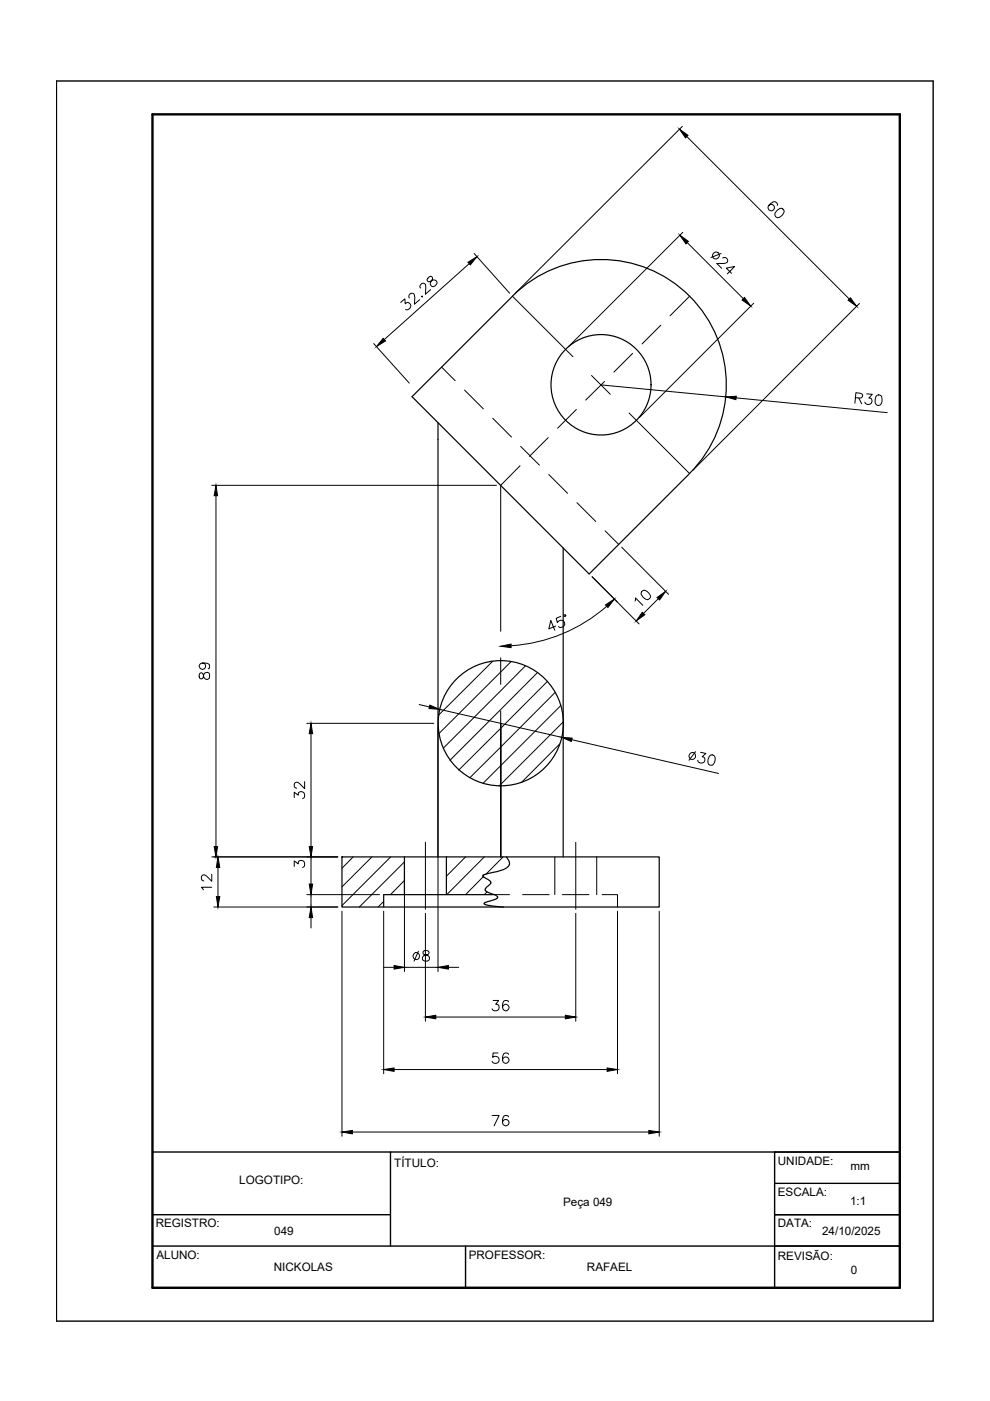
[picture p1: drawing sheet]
<svg xmlns="http://www.w3.org/2000/svg" width="210mm" height="297mm" viewBox="0 0 210 297" stroke-linecap="round" stroke-linejoin="round" font-family="sans-serif">
<!-- layer: HACHURA -->
<g fill="none" stroke="#000" stroke-width=".21">
<path d="M104.5 140.2l-11.6 11.5M108.4 140.3l-15.4 15.3M111.4 141.2l-17.4 17.5M113.9 142.6l-18.5 18.6M116 144.5l-18.7 18.8M117.7 146.8l-18.1 18.1M118.6 157.8l-8 8.1M118.9 149.6l-16.5 16.5M119.4 153.1l-13.6 13.6M74.9 181.7l-2.4 2.4M78.9 181.7l-6.4 6.3M81.4 191.1l-1.2 1.2"/>
<path d="M82.8 181.7l-10.3 10.3M85.8 182.7l-9.6 9.6M85.8 186.7l-3 3M94.7 181.7l-.1 .1M98.7 181.7l-4.1 4.1M102.5 185.9l-3.8 3.8M102.7 181.7l-8 8M103.3 189.1l-.6 .6M106.7 181.7l-3.6 3.6"/>
</g>
<!-- layer: CONTORNO 1 -->
<g fill="none" stroke="#000" stroke-width=".25">
<path d="M108.6 62.8a26.6 26.6 0 0 1 37.6 0 26.6 26.6 0 0 1 0 37.6l-21.3 21.3-37.5-37.6zM92.9 89.6v92.1M119.4 116.2v65.5M106.2 153.4v28.3v-28.3M72.5 181.7h67.3v10.6h-67.3zM85.8 181.7v8M94.6 181.7v8M104.8 189.7h-23.4v2.6M107.4 181.7v.1a1.64 1.64 0 0 1 .5 1.7v.1a4 4 0 0 1-2.4 1.2l-2.8 .6a.28 .28 0 0 0-.4 .3 .28 .28 0 0 0 .3 .3l.7 .4a.97 .97 0 0 1 .8 .8l-.8 .7a.61 .61 0 0 0-.3 1.1l1 .4a2.13 2.13 0 0 1 1.5 .8l-.5 .5-2.1 .6a.26 .26 0 0 0-.3 .3 .26 .26 0 0 0 .4 .2l3.8 .5"/>
<circle cx="127.4" cy="81.6" r="10.6"/>
<circle cx="106.2" cy="153.3" r="13.3"/>
</g>
<!-- layer: TRACEJADA -->
<g fill="none" stroke="#000" stroke-width=".21">
<path d="M93.6 77.8l2.9 2.9M134.1 74.9l-3.9 4M140.1 68.9l-4 4M146.2 62.8l-4.1 4.2M98.5 82.7l4 4M104.5 88.7l3.9 4M110.3 98.7l-4.1 4.2M110.4 94.6l4 4M116.2 92.8l-3.9 4M122.2 86.8l-4 4M128.2 80.9l-4 3.9M116.4 100.6l3.9 4"/>
<path d="M122.3 106.6l4 4M128.3 112.6l2.9 2.8M104.8 189.7h3.2M110.8 189.7h5.6M117.6 181.7v8M119.2 189.7h5.7M126.5 181.7v8M127.7 189.7h3.2v2.6"/>
</g>
<!-- layer: CENTRO -->
<path d="M108.7 62.8l12.8 12.8M125.4 79.6l4 4M133.4 87.6l12.8 12.8M106.2 102.9v30.9M106.2 139.5v5.6M106.2 150.7v31M90.2 178.6v14.2M122.1 178.6v14.2" fill="none" stroke="#000" stroke-width=".21"/>
<!-- layer: COTA -->
<g fill="none" stroke="#000" stroke-width=".21">
<path d="M144.7 26.8l-35.5 35.4M145.6 28.9l34.5 34.5M90.7 59l-.2 .3a.42 .42 0 0 0 .7 .4 .81 .81 0 0 1 .9-.4 .81 .81 0 0 1 .6 .8 .88 .88 0 0 1-1.2 .6 .67 .67 0 0 1-.1-1.1l.3-.6-.1-.3-.3-.1zM99.5 55.9l-18 16.1M100.5 53.7l7.6 8.5M144.8 49.3l-24.2 24.2M145.7 51.4l11.9 11.9M79.2 72.8l7.6 8.4M84.9 64.1l.9-.7 .1 1a.71 .71 0 0 1 1.1 .1 .71 .71 0 0 1-.3 1.1l-.3 .1-.4-.1M86.8 63.2v-.7l.3-.3h.3a.71 .71 0 0 1 .6 .8l-.1 1.5 1.1-1M89.2 61.1l-.2-.3a.76 .76 0 0 1 .8-.7l.4 .2v.2v1.9l1.1-1M89.4 62.8h.2v.2z"/>
<path d="M159.8 64.3l-24.2 24.2M182.2 64.3l-35.4 35.5M127.4 81.6l26.5 2.5M156.1 84.4l32 3.1M181.3 84.3l1 .1a.53 .53 0 0 0 .5-.8l-.4-.2-.9-.1-.2 2.2M182.1 84.4l.6 1.2M183.8 83.5l1.1 .1-.7 .8a.71 .71 0 0 1 .7 .9 .71 .71 0 0 1-1 .5l-.4-.3-.1-.3M186 83.8a.72 .72 0 0 1 1 .4 1.4 1.4 0 0 1-.7 1.8h-.2a1.44 1.44 0 0 1-.1-2.2zM44.9 102.9h60.4M45.8 105.1v74.4M131.8 116l10 10M117.8 132.7l-1.4 .6 .4-1.7 .8 2"/>
<path d="M118.9 130.7l-1 .4 .3 .9a.78 .78 0 0 1 1-.5 .78 .78 0 0 1 .4 1.1 .78 .78 0 0 1-1.2 .2M128.7 128.5a34.1 34.1 0 0 1-20.3 8.4M130.9 127.6l-5.4-5.3 10 10M65.1 153.4h26.9M65.9 155.6v23.9M88.9 149.4l2.1 .5M92.9 154.2v51.8M93.2 150.4l25.9 5.9M121.2 156.8l31.1 7.2M147.5 159.4l-1.4 1.8M148.5 159.5l1.2 .3-.8 .6a.74 .74 0 0 1 .4 1.2 .74 .74 0 0 1-1.2-.1l-.2-.3M150.4 160.3a.67 .67 0 0 1 .7-.2 .67 .67 0 0 1 .5 .5 1.83 1.83 0 0 1-.6 1.6 .76 .76 0 0 1-.9-.5v-.6z"/>
<path d="M44.9 181.7h26.7M45.3 192.3h26.3M65.1 189.7h15.4M65.9 181.1v6.3M65.9 189.7v2.6M65.9 194.5v2.3M72.5 193.2v47.7M81.4 193.2v34.5M85.8 182.6v23.4M90.2 193.7v22.8M122.1 193.7v22.8M130.9 193.2v34.5"/>
<path d="M139.8 193.2v47.7M81.4 205.1h2.2M92.4 215.6h27.5M95.1 205.1h2.2M83.6 226.8h45.1M74.7 240h62.9"/>
<circle cx="119.8" cy="130.5" r=".19"/>
<circle cx="146.8" cy="160.3" r=".73"/>
</g>
<g fill="#000" stroke="#000" stroke-width=".21">
<path d="M144 27.4l1.9 1.3-.5 .5zM99.2 55.6l1.9-1.2-1.4 1.8zM144.1 49.9l1.9 1.3-.6 .5zM81.2 71.7l.5 .6-1.9 1.2zM157.8 63.1l1.4 1.8-1.9-1.3zM179.8 63.7l.5-.6 1.3 1.9zM153.9 84.1l2.2-.1-.1 .7zM45.8 102.9l.3 2.2h-.7zM106.2 137l2.2-.4v.7zM128.4 128.3l1.8-1.3-1.3 1.8zM65.9 153.4l.4 2.2h-.7zM91.1 149.5l2.1 .9-2.2-.2z"/>
<path d="M119.1 156.3l2.2 .2-.2 .7zM45.4 179.5h.7l-.3 2.2zM65.6 179.5h.7l-.4 2.2zM46.2 181.7l.4 2.2h-.7zM45.9 190.1h.7l-.4 2.2zM65.9 192.3l.4 2.2h-.7zM65.6 187.4h.7l-.4 2.3zM83.6 204.7l2.2 .4-2.2 .4zM90.2 215.6l2.2-.3v.7zM92.9 205.1l2.2-.4v.8zM119.9 215.3l2.2 .3-2.2 .4zM72.5 240l2.2-.3v.7z"/>
<path d="M81.4 226.8l2.2-.4v.7zM128.7 226.4l2.2 .4-2.2 .3zM137.6 239.7l2.2 .3-2.2 .4z"/>
</g>
<!-- layer: CONTORNO 2 -->
<path d="M12 17.2h185.9v262.9h-185.9zM32.3 257.5h50.5M32.3 244.2h158.5M82.8 244.2v20M164.2 257.5h26.6M164.2 250.9h26.6M164.2 244.2v28.8M32.3 264.2h158.5M98.7 264.2v8.8" fill="none" stroke="#000" stroke-width=".3"/>
<!-- layer: CONTORNO 3 -->
<path d="M32.3 24.2h158.5v248.8h-158.5z" fill="none" stroke="#000" stroke-width=".51"/>
<text font-size="8.4" x="149.6" y="59.3">24</text>
<g font-size="6.6">
<text x="161.6" y="47.3">60</text>
<text x="133.3" y="129.5">10</text>
</g>
<g font-size="5.7">
<text x="65.6" y="170.4" transform="rotate(-90 65.6 170.4)">32</text>
<text x="103" y="226.8">56</text>
</g>
<g font-size="5.3">
<text x="45.2" y="145.3" transform="rotate(-90 45.2 145.3)">89</text>
<text x="45.9" y="189.8" transform="rotate(-90 45.9 189.8)">12</text>
<text x="86.4" y="205">8</text>
<text x="103" y="215.5">36</text>
<text x="103" y="239.9">76</text>
</g>
<text font-size="4.4" x="61" y="185.2">3</text>
<g font-size="2.5">
<text x="50.7" y="251">LOGOTIPO:</text>
<text x="83.6" y="247.4">TÍTULO:</text>
<text x="164.9" y="246.9">UNIDADE:</text>
<text x="180.3" y="248.1">mm</text>
<text x="119.4" y="255.7">Peça 049</text>
<text x="164.9" y="253.6">ESCALA:</text>
<text x="180.2" y="255.5">1:1</text>
<text x="33" y="260.3">REGISTRO:</text>
<text x="58.2" y="261.9">049</text>
<text x="164.9" y="260.2">DATA:</text>
<text x="174.3" y="261.9">24/10/2025</text>
<text x="33.2" y="266.9">ALUNO:</text>
<text x="58.1" y="269.5">NICKOLAS</text>
<text x="99.4" y="266.9">PROFESSOR:</text>
<text x="124.4" y="269.5">RAFAEL</text>
<text x="164.9" y="267.2">REVISÃO:</text>
<text x="180.4" y="270">0</text>
</g>
</svg>
